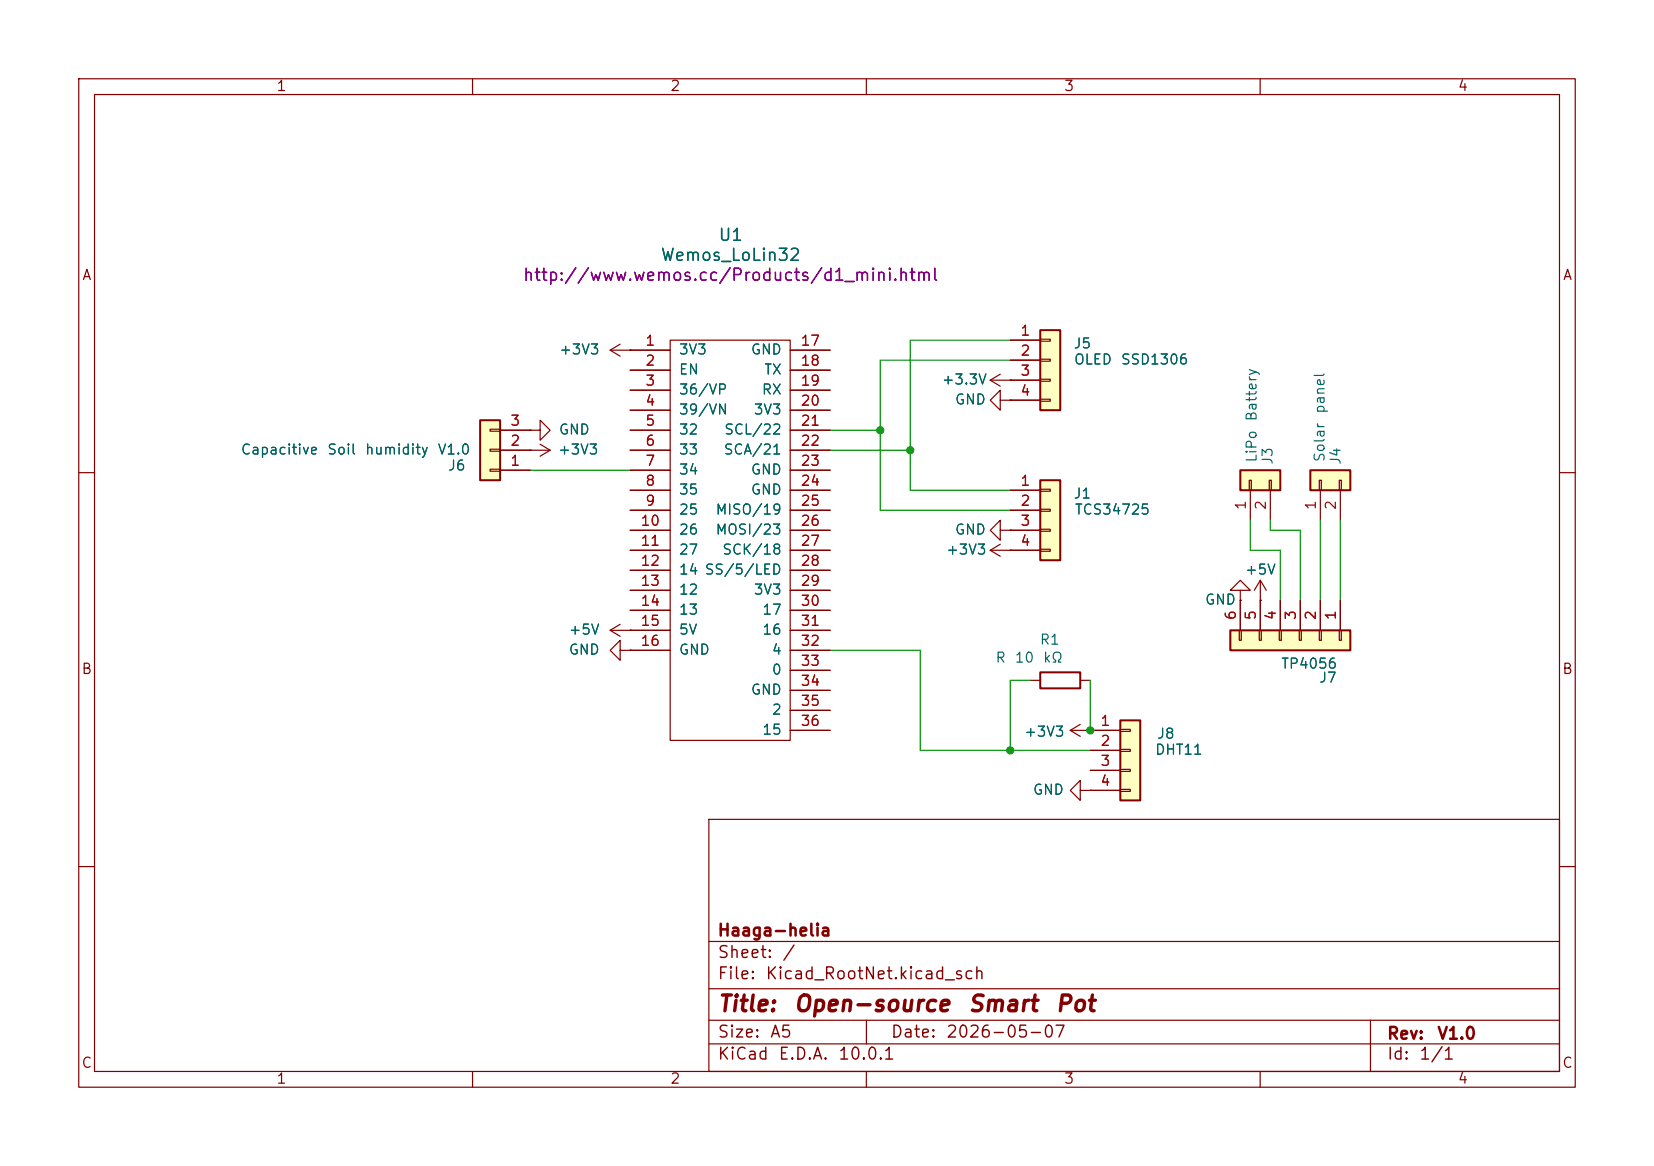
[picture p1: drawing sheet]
(kicad_sch
 (version 20260306)
 (generator "eeschema")
 (generator_version "10.0")
 (paper "A5")
 (title_block
  (title "Open-source Smart Pot")
  (date "2026-05-07")
  (rev "V1.0")
  (company "Haaga-helia"))
 (lib_symbols
  (symbol "Connector_Generic:Conn_01x02"
   (pin_names
    (offset 1.016) (hide yes)) (exclude_from_sim no) (in_bom yes) (on_board yes)
   (in_pos_files yes)
   (duplicate_pin_numbers_are_jumpers no)
   (property "Reference" "J" (at 0 2.54 0) (show_name no) (do_not_autoplace no) (effects (font (size 1.27 1.27))))
   (property "Value" "Conn_01x02" (at 0 -5.08 0) (show_name no) (do_not_autoplace no) (effects (font (size 1.27 1.27))))
   (property "Footprint" "" (at 0 0 0) (show_name no) (do_not_autoplace no) (hide yes) (effects (font (size 1.27 1.27))))
   (property "Datasheet" "" (at 0 0 0) (show_name no) (do_not_autoplace no) (hide yes) (effects (font (size 1.27 1.27))))
   (property "Description" "Generic connector, single row, 01x02, script generated (kicad-library-utils/schlib/autogen/connector/)" (at 0 0 0) (show_name no) (do_not_autoplace no) (hide yes) (effects (font (size 1.27 1.27))))
   (symbol "Conn_01x02_1_1"
    (rectangle (start -1.27 1.27) (end 1.27 -3.81) (stroke (width 0.254) (type default)) (fill (type background)))
    (rectangle (start -1.27 0.127) (end 0 -0.127) (stroke (width 0.1524) (type default)) (fill (type none)))
    (rectangle (start -1.27 -2.413) (end 0 -2.667) (stroke (width 0.1524) (type default)) (fill (type none)))
    (pin passive line (at -5.08 0 0) (length 3.81) (name "Pin_1" (effects (font (size 1.27 1.27)))) (number "1" (effects (font (size 1.27 1.27)))))
    (pin passive line (at -5.08 -2.54 0) (length 3.81) (name "Pin_2" (effects (font (size 1.27 1.27)))) (number "2" (effects (font (size 1.27 1.27))))))
   (embedded_fonts no))
  (symbol "Connector_Generic:Conn_01x03"
   (pin_names
    (offset 1.016) (hide yes)) (exclude_from_sim no) (in_bom yes) (on_board yes)
   (in_pos_files yes)
   (duplicate_pin_numbers_are_jumpers no)
   (property "Reference" "J" (at 0 5.08 0) (show_name no) (do_not_autoplace no) (effects (font (size 1.27 1.27))))
   (property "Value" "Conn_01x03" (at 0 -5.08 0) (show_name no) (do_not_autoplace no) (effects (font (size 1.27 1.27))))
   (property "Footprint" "" (at 0 0 0) (show_name no) (do_not_autoplace no) (hide yes) (effects (font (size 1.27 1.27))))
   (property "Datasheet" "" (at 0 0 0) (show_name no) (do_not_autoplace no) (hide yes) (effects (font (size 1.27 1.27))))
   (property "Description" "Generic connector, single row, 01x03, script generated (kicad-library-utils/schlib/autogen/connector/)" (at 0 0 0) (show_name no) (do_not_autoplace no) (hide yes) (effects (font (size 1.27 1.27))))
   (symbol "Conn_01x03_1_1"
    (rectangle (start -1.27 3.81) (end 1.27 -3.81) (stroke (width 0.254) (type default)) (fill (type background)))
    (rectangle (start -1.27 2.667) (end 0 2.413) (stroke (width 0.1524) (type default)) (fill (type none)))
    (rectangle (start -1.27 0.127) (end 0 -0.127) (stroke (width 0.1524) (type default)) (fill (type none)))
    (rectangle (start -1.27 -2.413) (end 0 -2.667) (stroke (width 0.1524) (type default)) (fill (type none)))
    (pin passive line (at -5.08 2.54 0) (length 3.81) (name "Pin_1" (effects (font (size 1.27 1.27)))) (number "1" (effects (font (size 1.27 1.27)))))
    (pin passive line (at -5.08 0 0) (length 3.81) (name "Pin_2" (effects (font (size 1.27 1.27)))) (number "2" (effects (font (size 1.27 1.27)))))
    (pin passive line (at -5.08 -2.54 0) (length 3.81) (name "Pin_3" (effects (font (size 1.27 1.27)))) (number "3" (effects (font (size 1.27 1.27))))))
   (embedded_fonts no))
  (symbol "Connector_Generic:Conn_01x04"
   (pin_names
    (offset 1.016) (hide yes)) (exclude_from_sim no) (in_bom yes) (on_board yes)
   (in_pos_files yes)
   (duplicate_pin_numbers_are_jumpers no)
   (property "Reference" "J" (at 0 5.08 0) (show_name no) (do_not_autoplace no) (effects (font (size 1.27 1.27))))
   (property "Value" "Conn_01x04" (at 0 -7.62 0) (show_name no) (do_not_autoplace no) (effects (font (size 1.27 1.27))))
   (property "Footprint" "" (at 0 0 0) (show_name no) (do_not_autoplace no) (hide yes) (effects (font (size 1.27 1.27))))
   (property "Datasheet" "" (at 0 0 0) (show_name no) (do_not_autoplace no) (hide yes) (effects (font (size 1.27 1.27))))
   (property "Description" "Generic connector, single row, 01x04, script generated (kicad-library-utils/schlib/autogen/connector/)" (at 0 0 0) (show_name no) (do_not_autoplace no) (hide yes) (effects (font (size 1.27 1.27))))
   (symbol "Conn_01x04_1_1"
    (rectangle (start -1.27 3.81) (end 1.27 -6.35) (stroke (width 0.254) (type default)) (fill (type background)))
    (rectangle (start -1.27 2.667) (end 0 2.413) (stroke (width 0.1524) (type default)) (fill (type none)))
    (rectangle (start -1.27 0.127) (end 0 -0.127) (stroke (width 0.1524) (type default)) (fill (type none)))
    (rectangle (start -1.27 -2.413) (end 0 -2.667) (stroke (width 0.1524) (type default)) (fill (type none)))
    (rectangle (start -1.27 -4.953) (end 0 -5.207) (stroke (width 0.1524) (type default)) (fill (type none)))
    (pin passive line (at -5.08 2.54 0) (length 3.81) (name "Pin_1" (effects (font (size 1.27 1.27)))) (number "1" (effects (font (size 1.27 1.27)))))
    (pin passive line (at -5.08 0 0) (length 3.81) (name "Pin_2" (effects (font (size 1.27 1.27)))) (number "2" (effects (font (size 1.27 1.27)))))
    (pin passive line (at -5.08 -2.54 0) (length 3.81) (name "Pin_3" (effects (font (size 1.27 1.27)))) (number "3" (effects (font (size 1.27 1.27)))))
    (pin passive line (at -5.08 -5.08 0) (length 3.81) (name "Pin_4" (effects (font (size 1.27 1.27)))) (number "4" (effects (font (size 1.27 1.27))))))
   (embedded_fonts no))
  (symbol "Connector_Generic:Conn_01x06"
   (pin_names
    (offset 1.016) (hide yes)) (exclude_from_sim no) (in_bom yes) (on_board yes)
   (in_pos_files yes)
   (duplicate_pin_numbers_are_jumpers no)
   (property "Reference" "J" (at 0 7.62 0) (show_name no) (do_not_autoplace no) (effects (font (size 1.27 1.27))))
   (property "Value" "Conn_01x06" (at 0 -10.16 0) (show_name no) (do_not_autoplace no) (effects (font (size 1.27 1.27))))
   (property "Footprint" "" (at 0 0 0) (show_name no) (do_not_autoplace no) (hide yes) (effects (font (size 1.27 1.27))))
   (property "Datasheet" "" (at 0 0 0) (show_name no) (do_not_autoplace no) (hide yes) (effects (font (size 1.27 1.27))))
   (property "Description" "Generic connector, single row, 01x06, script generated (kicad-library-utils/schlib/autogen/connector/)" (at 0 0 0) (show_name no) (do_not_autoplace no) (hide yes) (effects (font (size 1.27 1.27))))
   (symbol "Conn_01x06_1_1"
    (rectangle (start -1.27 6.35) (end 1.27 -8.89) (stroke (width 0.254) (type default)) (fill (type background)))
    (rectangle (start -1.27 5.207) (end 0 4.953) (stroke (width 0.1524) (type default)) (fill (type none)))
    (rectangle (start -1.27 2.667) (end 0 2.413) (stroke (width 0.1524) (type default)) (fill (type none)))
    (rectangle (start -1.27 0.127) (end 0 -0.127) (stroke (width 0.1524) (type default)) (fill (type none)))
    (rectangle (start -1.27 -2.413) (end 0 -2.667) (stroke (width 0.1524) (type default)) (fill (type none)))
    (rectangle (start -1.27 -4.953) (end 0 -5.207) (stroke (width 0.1524) (type default)) (fill (type none)))
    (rectangle (start -1.27 -7.493) (end 0 -7.747) (stroke (width 0.1524) (type default)) (fill (type none)))
    (pin passive line (at -5.08 5.08 0) (length 3.81) (name "Pin_1" (effects (font (size 1.27 1.27)))) (number "1" (effects (font (size 1.27 1.27)))))
    (pin passive line (at -5.08 2.54 0) (length 3.81) (name "Pin_2" (effects (font (size 1.27 1.27)))) (number "2" (effects (font (size 1.27 1.27)))))
    (pin passive line (at -5.08 0 0) (length 3.81) (name "Pin_3" (effects (font (size 1.27 1.27)))) (number "3" (effects (font (size 1.27 1.27)))))
    (pin passive line (at -5.08 -2.54 0) (length 3.81) (name "Pin_4" (effects (font (size 1.27 1.27)))) (number "4" (effects (font (size 1.27 1.27)))))
    (pin passive line (at -5.08 -5.08 0) (length 3.81) (name "Pin_5" (effects (font (size 1.27 1.27)))) (number "5" (effects (font (size 1.27 1.27)))))
    (pin passive line (at -5.08 -7.62 0) (length 3.81) (name "Pin_6" (effects (font (size 1.27 1.27)))) (number "6" (effects (font (size 1.27 1.27))))))
   (embedded_fonts no))
  (symbol "Device:R"
   (pin_numbers (hide yes))
   (pin_names
    (offset 0)) (exclude_from_sim no) (in_bom yes) (on_board yes)
   (in_pos_files yes)
   (duplicate_pin_numbers_are_jumpers no)
   (property "Reference" "R" (at 2.032 0 90) (show_name no) (do_not_autoplace no) (effects (font (size 1.27 1.27))))
   (property "Value" "R" (at 0 0 90) (show_name no) (do_not_autoplace no) (effects (font (size 1.27 1.27))))
   (property "Footprint" "" (at -1.778 0 90) (show_name no) (do_not_autoplace no) (hide yes) (effects (font (size 1.27 1.27))))
   (property "Datasheet" "" (at 0 0 0) (show_name no) (do_not_autoplace no) (hide yes) (effects (font (size 1.27 1.27))))
   (property "Description" "Resistor" (at 0 0 0) (show_name no) (do_not_autoplace no) (hide yes) (effects (font (size 1.27 1.27))))
   (symbol "R_0_1"
    (rectangle (start -1.016 -2.54) (end 1.016 2.54) (stroke (width 0.254) (type default)) (fill (type none))))
   (symbol "R_1_1"
    (pin passive line (at 0 3.81 270) (length 1.27) (name "" (effects (font (size 1.27 1.27)))) (number "1" (effects (font (size 1.27 1.27)))))
    (pin passive line (at 0 -3.81 90) (length 1.27) (name "" (effects (font (size 1.27 1.27)))) (number "2" (effects (font (size 1.27 1.27))))))
   (embedded_fonts no))
  (symbol "power:+3.3V"
   (power global)
   (pin_numbers (hide yes))
   (pin_names
    (offset 0) (hide yes)) (exclude_from_sim no) (in_bom yes) (on_board yes)
   (in_pos_files yes)
   (duplicate_pin_numbers_are_jumpers no)
   (property "Reference" "#PWR" (at 0 -3.81 0) (show_name no) (do_not_autoplace no) (hide yes) (effects (font (size 1.27 1.27))))
   (property "Value" "+3.3V" (at 0 3.556 0) (show_name no) (do_not_autoplace no) (effects (font (size 1.27 1.27))))
   (property "Footprint" "" (at 0 0 0) (show_name no) (do_not_autoplace no) (hide yes) (effects (font (size 1.27 1.27))))
   (property "Datasheet" "" (at 0 0 0) (show_name no) (do_not_autoplace no) (hide yes) (effects (font (size 1.27 1.27))))
   (property "Description" "Power symbol creates a global label with name \"+3.3V\"" (at 0 0 0) (show_name no) (do_not_autoplace no) (hide yes) (effects (font (size 1.27 1.27))))
   (symbol "+3.3V_0_1"
    (polyline (pts (xy -0.762 1.27) (xy 0 2.54)) (stroke (width 0) (type default)) (fill (type none)))
    (polyline (pts (xy 0 2.54) (xy 0.762 1.27)) (stroke (width 0) (type default)) (fill (type none)))
    (polyline (pts (xy 0 0) (xy 0 2.54)) (stroke (width 0) (type default)) (fill (type none))))
   (symbol "+3.3V_1_1"
    (pin power_in line (at 0 0 90) (length 0) (name "" (effects (font (size 1.27 1.27)))) (number "1" (effects (font (size 1.27 1.27))))))
   (embedded_fonts no))
  (symbol "power:+3V3"
   (power global)
   (pin_numbers (hide yes))
   (pin_names
    (offset 0) (hide yes)) (exclude_from_sim no) (in_bom yes) (on_board yes)
   (in_pos_files yes)
   (duplicate_pin_numbers_are_jumpers no)
   (property "Reference" "#PWR" (at 0 -3.81 0) (show_name no) (do_not_autoplace no) (hide yes) (effects (font (size 1.27 1.27))))
   (property "Value" "+3V3" (at 0 3.556 0) (show_name no) (do_not_autoplace no) (effects (font (size 1.27 1.27))))
   (property "Footprint" "" (at 0 0 0) (show_name no) (do_not_autoplace no) (hide yes) (effects (font (size 1.27 1.27))))
   (property "Datasheet" "" (at 0 0 0) (show_name no) (do_not_autoplace no) (hide yes) (effects (font (size 1.27 1.27))))
   (property "Description" "Power symbol creates a global label with name \"+3V3\"" (at 0 0 0) (show_name no) (do_not_autoplace no) (hide yes) (effects (font (size 1.27 1.27))))
   (symbol "+3V3_0_1"
    (polyline (pts (xy -0.762 1.27) (xy 0 2.54)) (stroke (width 0) (type default)) (fill (type none)))
    (polyline (pts (xy 0 2.54) (xy 0.762 1.27)) (stroke (width 0) (type default)) (fill (type none)))
    (polyline (pts (xy 0 0) (xy 0 2.54)) (stroke (width 0) (type default)) (fill (type none))))
   (symbol "+3V3_1_1"
    (pin power_in line (at 0 0 90) (length 0) (name "" (effects (font (size 1.27 1.27)))) (number "1" (effects (font (size 1.27 1.27))))))
   (embedded_fonts no))
  (symbol "power:+5V"
   (power global)
   (pin_numbers (hide yes))
   (pin_names
    (offset 0) (hide yes)) (exclude_from_sim no) (in_bom yes) (on_board yes)
   (in_pos_files yes)
   (duplicate_pin_numbers_are_jumpers no)
   (property "Reference" "#PWR" (at 0 -3.81 0) (show_name no) (do_not_autoplace no) (hide yes) (effects (font (size 1.27 1.27))))
   (property "Value" "+5V" (at 0 3.556 0) (show_name no) (do_not_autoplace no) (effects (font (size 1.27 1.27))))
   (property "Footprint" "" (at 0 0 0) (show_name no) (do_not_autoplace no) (hide yes) (effects (font (size 1.27 1.27))))
   (property "Datasheet" "" (at 0 0 0) (show_name no) (do_not_autoplace no) (hide yes) (effects (font (size 1.27 1.27))))
   (property "Description" "Power symbol creates a global label with name \"+5V\"" (at 0 0 0) (show_name no) (do_not_autoplace no) (hide yes) (effects (font (size 1.27 1.27))))
   (symbol "+5V_0_1"
    (polyline (pts (xy -0.762 1.27) (xy 0 2.54)) (stroke (width 0) (type default)) (fill (type none)))
    (polyline (pts (xy 0 2.54) (xy 0.762 1.27)) (stroke (width 0) (type default)) (fill (type none)))
    (polyline (pts (xy 0 0) (xy 0 2.54)) (stroke (width 0) (type default)) (fill (type none))))
   (symbol "+5V_1_1"
    (pin power_in line (at 0 0 90) (length 0) (name "" (effects (font (size 1.27 1.27)))) (number "1" (effects (font (size 1.27 1.27))))))
   (embedded_fonts no))
  (symbol "power:GND"
   (power global)
   (pin_numbers (hide yes))
   (pin_names
    (offset 0) (hide yes)) (exclude_from_sim no) (in_bom yes) (on_board yes)
   (in_pos_files yes)
   (duplicate_pin_numbers_are_jumpers no)
   (property "Reference" "#PWR" (at 0 -6.35 0) (show_name no) (do_not_autoplace no) (hide yes) (effects (font (size 1.27 1.27))))
   (property "Value" "GND" (at 0 -3.81 0) (show_name no) (do_not_autoplace no) (effects (font (size 1.27 1.27))))
   (property "Footprint" "" (at 0 0 0) (show_name no) (do_not_autoplace no) (hide yes) (effects (font (size 1.27 1.27))))
   (property "Datasheet" "" (at 0 0 0) (show_name no) (do_not_autoplace no) (hide yes) (effects (font (size 1.27 1.27))))
   (property "Description" "Power symbol creates a global label with name \"GND\" , ground" (at 0 0 0) (show_name no) (do_not_autoplace no) (hide yes) (effects (font (size 1.27 1.27))))
   (symbol "GND_0_1"
    (polyline (pts (xy 0 0) (xy 0 -1.27) (xy 1.27 -1.27) (xy 0 -2.54) (xy -1.27 -1.27) (xy 0 -1.27)) (stroke (width 0) (type default)) (fill (type none))))
   (symbol "GND_1_1"
    (pin power_in line (at 0 0 270) (length 0) (name "" (effects (font (size 1.27 1.27)))) (number "1" (effects (font (size 1.27 1.27))))))
   (embedded_fonts no))
  (symbol "wemos:Wemos_LoLin32"
   (pin_names
    (offset 1.016)) (exclude_from_sim no) (in_bom yes) (on_board yes)
   (in_pos_files yes)
   (duplicate_pin_numbers_are_jumpers no)
   (property "Reference" "U" (at 0 26.67 0) (show_name no) (do_not_autoplace no) (effects (font (size 1.524 1.524))))
   (property "Value" "Wemos_LoLin32" (at 0 -27.94 0) (show_name no) (do_not_autoplace no) (effects (font (size 1.524 1.524))))
   (property "Footprint" "" (at 13.97 -11.43 0) (show_name no) (do_not_autoplace no) (effects (font (size 1.524 1.524))))
   (property "Datasheet" "http://www.wemos.cc/Products/d1_mini.html" (at 13.97 -11.43 0) (show_name no) (do_not_autoplace no) (effects (font (size 1.524 1.524))))
   (property "Description" "WeMos D1 mini" (at 0 0 0) (show_name no) (do_not_autoplace no) (hide yes) (effects (font (size 1.27 1.27))))
   (symbol "Wemos_LoLin32_0_1"
    (rectangle (start -7.62 25.4) (end 7.62 -25.4) (stroke (width 0) (type solid)) (fill (type none))))
   (symbol "Wemos_LoLin32_1_1"
    (pin power_out line (at -12.7 24.13 0) (length 5.08) (name "3V3" (effects (font (size 1.27 1.27)))) (number "1" (effects (font (size 1.27 1.27)))))
    (pin bidirectional line (at -12.7 21.59 0) (length 5.08) (name "EN" (effects (font (size 1.27 1.27)))) (number "2" (effects (font (size 1.27 1.27)))))
    (pin bidirectional line (at -12.7 19.05 0) (length 5.08) (name "36/VP" (effects (font (size 1.27 1.27)))) (number "3" (effects (font (size 1.27 1.27)))))
    (pin bidirectional line (at -12.7 16.51 0) (length 5.08) (name "39/VN" (effects (font (size 1.27 1.27)))) (number "4" (effects (font (size 1.27 1.27)))))
    (pin bidirectional line (at -12.7 13.97 0) (length 5.08) (name "32" (effects (font (size 1.27 1.27)))) (number "5" (effects (font (size 1.27 1.27)))))
    (pin bidirectional line (at -12.7 11.43 0) (length 5.08) (name "33" (effects (font (size 1.27 1.27)))) (number "6" (effects (font (size 1.27 1.27)))))
    (pin bidirectional line (at -12.7 8.89 0) (length 5.08) (name "34" (effects (font (size 1.27 1.27)))) (number "7" (effects (font (size 1.27 1.27)))))
    (pin bidirectional line (at -12.7 6.35 0) (length 5.08) (name "35" (effects (font (size 1.27 1.27)))) (number "8" (effects (font (size 1.27 1.27)))))
    (pin bidirectional line (at -12.7 3.81 0) (length 5.08) (name "25" (effects (font (size 1.27 1.27)))) (number "9" (effects (font (size 1.27 1.27)))))
    (pin bidirectional line (at -12.7 1.27 0) (length 5.08) (name "26" (effects (font (size 1.27 1.27)))) (number "10" (effects (font (size 1.27 1.27)))))
    (pin bidirectional line (at -12.7 -1.27 0) (length 5.08) (name "27" (effects (font (size 1.27 1.27)))) (number "11" (effects (font (size 1.27 1.27)))))
    (pin bidirectional line (at -12.7 -3.81 0) (length 5.08) (name "14" (effects (font (size 1.27 1.27)))) (number "12" (effects (font (size 1.27 1.27)))))
    (pin bidirectional line (at -12.7 -6.35 0) (length 5.08) (name "12" (effects (font (size 1.27 1.27)))) (number "13" (effects (font (size 1.27 1.27)))))
    (pin bidirectional line (at -12.7 -8.89 0) (length 5.08) (name "13" (effects (font (size 1.27 1.27)))) (number "14" (effects (font (size 1.27 1.27)))))
    (pin power_in line (at -12.7 -11.43 0) (length 5.08) (name "5V" (effects (font (size 1.27 1.27)))) (number "15" (effects (font (size 1.27 1.27)))))
    (pin power_in line (at -12.7 -13.97 0) (length 5.08) (name "GND" (effects (font (size 1.27 1.27)))) (number "16" (effects (font (size 1.27 1.27)))))
    (pin power_in line (at 12.7 24.13 180) (length 5.08) (name "GND" (effects (font (size 1.27 1.27)))) (number "17" (effects (font (size 1.27 1.27)))))
    (pin output line (at 12.7 21.59 180) (length 5.08) (name "TX" (effects (font (size 1.27 1.27)))) (number "18" (effects (font (size 1.27 1.27)))))
    (pin input line (at 12.7 19.05 180) (length 5.08) (name "RX" (effects (font (size 1.27 1.27)))) (number "19" (effects (font (size 1.27 1.27)))))
    (pin power_out line (at 12.7 16.51 180) (length 5.08) (name "3V3" (effects (font (size 1.27 1.27)))) (number "20" (effects (font (size 1.27 1.27)))))
    (pin bidirectional line (at 12.7 13.97 180) (length 5.08) (name "SCL/22" (effects (font (size 1.27 1.27)))) (number "21" (effects (font (size 1.27 1.27)))))
    (pin bidirectional line (at 12.7 11.43 180) (length 5.08) (name "SCA/21" (effects (font (size 1.27 1.27)))) (number "22" (effects (font (size 1.27 1.27)))))
    (pin power_in line (at 12.7 8.89 180) (length 5.08) (name "GND" (effects (font (size 1.27 1.27)))) (number "23" (effects (font (size 1.27 1.27)))))
    (pin power_in line (at 12.7 6.35 180) (length 5.08) (name "GND" (effects (font (size 1.27 1.27)))) (number "24" (effects (font (size 1.27 1.27)))))
    (pin bidirectional line (at 12.7 3.81 180) (length 5.08) (name "MISO/19" (effects (font (size 1.27 1.27)))) (number "25" (effects (font (size 1.27 1.27)))))
    (pin bidirectional line (at 12.7 1.27 180) (length 5.08) (name "MOSI/23" (effects (font (size 1.27 1.27)))) (number "26" (effects (font (size 1.27 1.27)))))
    (pin bidirectional line (at 12.7 -1.27 180) (length 5.08) (name "SCK/18" (effects (font (size 1.27 1.27)))) (number "27" (effects (font (size 1.27 1.27)))))
    (pin bidirectional line (at 12.7 -3.81 180) (length 5.08) (name "SS/5/LED" (effects (font (size 1.27 1.27)))) (number "28" (effects (font (size 1.27 1.27)))))
    (pin power_out line (at 12.7 -6.35 180) (length 5.08) (name "3V3" (effects (font (size 1.27 1.27)))) (number "29" (effects (font (size 1.27 1.27)))))
    (pin bidirectional line (at 12.7 -8.89 180) (length 5.08) (name "17" (effects (font (size 1.27 1.27)))) (number "30" (effects (font (size 1.27 1.27)))))
    (pin bidirectional line (at 12.7 -11.43 180) (length 5.08) (name "16" (effects (font (size 1.27 1.27)))) (number "31" (effects (font (size 1.27 1.27)))))
    (pin bidirectional line (at 12.7 -13.97 180) (length 5.08) (name "4" (effects (font (size 1.27 1.27)))) (number "32" (effects (font (size 1.27 1.27)))))
    (pin bidirectional line (at 12.7 -16.51 180) (length 5.08) (name "0" (effects (font (size 1.27 1.27)))) (number "33" (effects (font (size 1.27 1.27)))))
    (pin power_in line (at 12.7 -19.05 180) (length 5.08) (name "GND" (effects (font (size 1.27 1.27)))) (number "34" (effects (font (size 1.27 1.27)))))
    (pin bidirectional line (at 12.7 -21.59 180) (length 5.08) (name "2" (effects (font (size 1.27 1.27)))) (number "35" (effects (font (size 1.27 1.27)))))
    (pin bidirectional line (at 12.7 -24.13 180) (length 5.08) (name "15" (effects (font (size 1.27 1.27)))) (number "36" (effects (font (size 1.27 1.27))))))
   (embedded_fonts no)))
 (junction
  (at 128.27 95.25)
  (diameter 0)
  (color 0 0 0 0))
 (junction
  (at 111.76 54.61)
  (diameter 0)
  (color 0 0 0 0))
 (junction
  (at 115.57 57.15)
  (diameter 0)
  (color 0 0 0 0))
 (junction
  (at 138.43 92.71)
  (diameter 0)
  (color 0 0 0 0))
 (wire
  (pts (xy 111.76 64.77) (xy 111.76 54.61))
  (stroke (width 0) (type default)))
 (wire
  (pts (xy 161.29 66.04) (xy 161.29 67.31))
  (stroke (width 0) (type default)))
 (wire
  (pts (xy 167.64 66.04) (xy 167.64 76.2))
  (stroke (width 0) (type default)))
 (wire
  (pts (xy 115.57 43.18) (xy 115.57 57.15))
  (stroke (width 0) (type default)))
 (wire
  (pts (xy 116.84 95.25) (xy 116.84 82.55))
  (stroke (width 0) (type default)))
 (wire
  (pts (xy 128.27 95.25) (xy 116.84 95.25))
  (stroke (width 0) (type default)))
 (wire
  (pts (xy 128.27 95.25) (xy 138.43 95.25))
  (stroke (width 0) (type default)))
 (wire
  (pts (xy 128.27 43.18) (xy 115.57 43.18))
  (stroke (width 0) (type default)))
 (wire
  (pts (xy 162.56 69.85) (xy 162.56 76.2))
  (stroke (width 0) (type default)))
 (wire
  (pts (xy 111.76 45.72) (xy 111.76 54.61))
  (stroke (width 0) (type default)))
 (wire
  (pts (xy 158.75 66.04) (xy 158.75 69.85))
  (stroke (width 0) (type default)))
 (wire
  (pts (xy 111.76 54.61) (xy 105.41 54.61))
  (stroke (width 0) (type default)))
 (wire
  (pts (xy 115.57 62.23) (xy 115.57 57.15))
  (stroke (width 0) (type default)))
 (wire
  (pts (xy 165.1 67.31) (xy 165.1 76.2))
  (stroke (width 0) (type default)))
 (wire
  (pts (xy 158.75 69.85) (xy 162.56 69.85))
  (stroke (width 0) (type default)))
 (wire
  (pts (xy 128.27 64.77) (xy 111.76 64.77))
  (stroke (width 0) (type default)))
 (wire
  (pts (xy 161.29 67.31) (xy 165.1 67.31))
  (stroke (width 0) (type default)))
 (wire
  (pts (xy 128.27 86.36) (xy 130.81 86.36))
  (stroke (width 0) (type default)))
 (wire
  (pts (xy 128.27 86.36) (xy 128.27 95.25))
  (stroke (width 0) (type default)))
 (wire
  (pts (xy 67.31 59.69) (xy 80.01 59.69))
  (stroke (width 0) (type default)))
 (wire
  (pts (xy 170.18 66.04) (xy 170.18 76.2))
  (stroke (width 0) (type default)))
 (wire
  (pts (xy 128.27 62.23) (xy 115.57 62.23))
  (stroke (width 0) (type default)))
 (wire
  (pts (xy 115.57 57.15) (xy 105.41 57.15))
  (stroke (width 0) (type default)))
 (wire
  (pts (xy 138.43 86.36) (xy 138.43 92.71))
  (stroke (width 0) (type default)))
 (wire
  (pts (xy 128.27 45.72) (xy 111.76 45.72))
  (stroke (width 0) (type default)))
 (wire
  (pts (xy 116.84 82.55) (xy 105.41 82.55))
  (stroke (width 0) (type default)))
 (symbol
  (lib_id "power:+3V3")
  (at 138.43 92.71 90)
  (unit 1)
  (body_style 1)
  (exclude_from_sim no)
  (in_bom yes)
  (on_board yes)
  (in_pos_files yes)
  (dnp no)
  (property "Reference" "#PWR05" (at 142.24 92.71 0) (hide yes) (show_name no) (do_not_autoplace no) (effects (font (size 1.27 1.27))))
  (property "Value" "+3V3" (at 132.588 92.964 90) (show_name no) (do_not_autoplace no) (effects (font (size 1.27 1.27))))
  (property "Footprint" "" (at 138.43 92.71 0) (hide yes) (show_name no) (do_not_autoplace no) (effects (font (size 1.27 1.27))))
  (property "Datasheet" "" (at 138.43 92.71 0) (hide yes) (show_name no) (do_not_autoplace no) (effects (font (size 1.27 1.27))))
  (property "Description" "Power symbol creates a global label with name \"+3V3\"" (at 138.43 92.71 0) (hide yes) (show_name no) (do_not_autoplace no) (effects (font (size 1.27 1.27))))
  (pin "1"))
 (symbol
  (lib_id "power:+3.3V")
  (at 128.27 48.26 90)
  (unit 1)
  (body_style 1)
  (exclude_from_sim no)
  (in_bom yes)
  (on_board yes)
  (in_pos_files yes)
  (dnp no)
  (property "Reference" "#PWR02" (at 132.08 48.26 0) (hide yes) (show_name no) (do_not_autoplace no) (effects (font (size 1.27 1.27))))
  (property "Value" "+3.3V" (at 122.428 48.26 90) (show_name no) (do_not_autoplace no) (effects (font (size 1.27 1.27))))
  (property "Footprint" "" (at 128.27 48.26 0) (hide yes) (show_name no) (do_not_autoplace no) (effects (font (size 1.27 1.27))))
  (property "Datasheet" "" (at 128.27 48.26 0) (hide yes) (show_name no) (do_not_autoplace no) (effects (font (size 1.27 1.27))))
  (property "Description" "Power symbol creates a global label with name \"+3.3V\"" (at 128.27 48.26 0) (hide yes) (show_name no) (do_not_autoplace no) (effects (font (size 1.27 1.27))))
  (pin "1"))
 (symbol
  (lib_id "power:GND")
  (at 138.43 100.33 270)
  (unit 1)
  (body_style 1)
  (exclude_from_sim no)
  (in_bom yes)
  (on_board yes)
  (in_pos_files yes)
  (dnp no)
  (property "Reference" "#PWR010" (at 132.08 100.33 0) (hide yes) (show_name no) (do_not_autoplace no) (effects (font (size 1.27 1.27))))
  (property "Value" "GND" (at 133.096 100.33 90) (show_name no) (do_not_autoplace no) (effects (font (size 1.27 1.27))))
  (property "Footprint" "" (at 138.43 100.33 0) (hide yes) (show_name no) (do_not_autoplace no) (effects (font (size 1.27 1.27))))
  (property "Datasheet" "" (at 138.43 100.33 0) (hide yes) (show_name no) (do_not_autoplace no) (effects (font (size 1.27 1.27))))
  (property "Description" "Power symbol creates a global label with name \"GND\" , ground" (at 138.43 100.33 0) (hide yes) (show_name no) (do_not_autoplace no) (effects (font (size 1.27 1.27))))
  (pin "1"))
 (symbol
  (lib_id "power:+5V")
  (at 160.02 76.2 0)
  (unit 1)
  (body_style 1)
  (exclude_from_sim no)
  (in_bom yes)
  (on_board yes)
  (in_pos_files yes)
  (dnp no)
  (property "Reference" "#PWR08" (at 160.02 80.01 0) (hide yes) (show_name no) (do_not_autoplace no) (effects (font (size 1.27 1.27))))
  (property "Value" "+5V" (at 160.02 72.39 0) (show_name no) (do_not_autoplace no) (effects (font (size 1.27 1.27))))
  (property "Footprint" "" (at 160.02 76.2 0) (hide yes) (show_name no) (do_not_autoplace no) (effects (font (size 1.27 1.27))))
  (property "Datasheet" "" (at 160.02 76.2 0) (hide yes) (show_name no) (do_not_autoplace no) (effects (font (size 1.27 1.27))))
  (property "Description" "Power symbol creates a global label with name \"+5V\"" (at 160.02 76.2 0) (hide yes) (show_name no) (do_not_autoplace no) (effects (font (size 1.27 1.27))))
  (pin "1"))
 (symbol
  (lib_id "Connector_Generic:Conn_01x04")
  (at 133.35 45.72 0)
  (unit 1)
  (body_style 1)
  (exclude_from_sim no)
  (in_bom yes)
  (on_board yes)
  (in_pos_files yes)
  (dnp no)
  (property "Reference" "J5" (at 137.414 43.688 0) (show_name no) (do_not_autoplace no) (effects (font (size 1.27 1.27))))
  (property "Value" "OLED SSD1306" (at 143.51 45.72 0) (show_name no) (do_not_autoplace no) (effects (font (size 1.27 1.27))))
  (property "Footprint" "" (at 133.35 45.72 0) (hide yes) (show_name no) (do_not_autoplace no) (effects (font (size 1.27 1.27))))
  (property "Datasheet" "" (at 133.35 45.72 0) (hide yes) (show_name no) (do_not_autoplace no) (effects (font (size 1.27 1.27))))
  (property "Description" "Generic connector, single row, 01x04, script generated (kicad-library-utils/schlib/autogen/connector/)" (at 133.35 45.72 0) (hide yes) (show_name no) (do_not_autoplace no) (effects (font (size 1.27 1.27))))
  (pin "4")
  (pin "1")
  (pin "2")
  (pin "3"))
 (symbol
  (lib_id "Connector_Generic:Conn_01x04")
  (at 133.35 64.77 0)
  (unit 1)
  (body_style 1)
  (exclude_from_sim no)
  (in_bom yes)
  (on_board yes)
  (in_pos_files yes)
  (dnp no)
  (property "Reference" "J1" (at 137.414 62.738 0) (show_name no) (do_not_autoplace no) (effects (font (size 1.27 1.27))))
  (property "Value" "TCS34725" (at 141.224 64.77 0) (show_name no) (do_not_autoplace no) (effects (font (size 1.27 1.27))))
  (property "Footprint" "" (at 133.35 64.77 0) (hide yes) (show_name no) (do_not_autoplace no) (effects (font (size 1.27 1.27))))
  (property "Datasheet" "" (at 133.35 64.77 0) (hide yes) (show_name no) (do_not_autoplace no) (effects (font (size 1.27 1.27))))
  (property "Description" "Generic connector, single row, 01x04, script generated (kicad-library-utils/schlib/autogen/connector/)" (at 133.35 64.77 0) (hide yes) (show_name no) (do_not_autoplace no) (effects (font (size 1.27 1.27))))
  (pin "1")
  (pin "2")
  (pin "3")
  (pin "4"))
 (symbol
  (lib_id "power:+5V")
  (at 80.01 80.01 90)
  (unit 1)
  (body_style 1)
  (exclude_from_sim no)
  (in_bom yes)
  (on_board yes)
  (in_pos_files yes)
  (dnp no)
  (fields_autoplaced yes)
  (property "Reference" "#PWR015" (at 83.82 80.01 0) (hide yes) (show_name no) (do_not_autoplace no) (effects (font (size 1.27 1.27))))
  (property "Value" "+5V" (at 76.2 80.0099 90) (show_name no) (do_not_autoplace no) (effects (font (size 1.27 1.27)) (justify left)))
  (property "Footprint" "" (at 80.01 80.01 0) (hide yes) (show_name no) (do_not_autoplace no) (effects (font (size 1.27 1.27))))
  (property "Datasheet" "" (at 80.01 80.01 0) (hide yes) (show_name no) (do_not_autoplace no) (effects (font (size 1.27 1.27))))
  (property "Description" "Power symbol creates a global label with name \"+5V\"" (at 80.01 80.01 0) (hide yes) (show_name no) (do_not_autoplace no) (effects (font (size 1.27 1.27))))
  (pin "1"))
 (symbol
  (lib_id "power:+3V3")
  (at 128.27 69.85 90)
  (unit 1)
  (body_style 1)
  (exclude_from_sim no)
  (in_bom yes)
  (on_board yes)
  (in_pos_files yes)
  (dnp no)
  (property "Reference" "#PWR01" (at 132.08 69.85 0) (hide yes) (show_name no) (do_not_autoplace no) (effects (font (size 1.27 1.27))))
  (property "Value" "+3V3" (at 122.682 69.85 90) (show_name no) (do_not_autoplace no) (effects (font (size 1.27 1.27))))
  (property "Footprint" "" (at 128.27 69.85 0) (hide yes) (show_name no) (do_not_autoplace no) (effects (font (size 1.27 1.27))))
  (property "Datasheet" "" (at 128.27 69.85 0) (hide yes) (show_name no) (do_not_autoplace no) (effects (font (size 1.27 1.27))))
  (property "Description" "Power symbol creates a global label with name \"+3V3\"" (at 128.27 69.85 0) (hide yes) (show_name no) (do_not_autoplace no) (effects (font (size 1.27 1.27))))
  (pin "1"))
 (symbol
  (lib_id "power:+3V3")
  (at 80.01 44.45 90)
  (unit 1)
  (body_style 1)
  (exclude_from_sim no)
  (in_bom yes)
  (on_board yes)
  (in_pos_files yes)
  (dnp no)
  (fields_autoplaced yes)
  (property "Reference" "#PWR016" (at 83.82 44.45 0) (hide yes) (show_name no) (do_not_autoplace no) (effects (font (size 1.27 1.27))))
  (property "Value" "+3V3" (at 76.2 44.4499 90) (show_name no) (do_not_autoplace no) (effects (font (size 1.27 1.27)) (justify left)))
  (property "Footprint" "" (at 80.01 44.45 0) (hide yes) (show_name no) (do_not_autoplace no) (effects (font (size 1.27 1.27))))
  (property "Datasheet" "" (at 80.01 44.45 0) (hide yes) (show_name no) (do_not_autoplace no) (effects (font (size 1.27 1.27))))
  (property "Description" "Power symbol creates a global label with name \"+3V3\"" (at 80.01 44.45 0) (hide yes) (show_name no) (do_not_autoplace no) (effects (font (size 1.27 1.27))))
  (pin "1"))
 (symbol
  (lib_id "Connector_Generic:Conn_01x02")
  (at 158.75 60.96 90)
  (unit 1)
  (body_style 1)
  (exclude_from_sim no)
  (in_bom yes)
  (on_board yes)
  (in_pos_files yes)
  (dnp no)
  (property "Reference" "J3" (at 161.036 57.912 0) (show_name no) (do_not_autoplace no) (effects (font (size 1.27 1.27))))
  (property "Value" "LiPo Battery" (at 159.004 52.832 0) (show_name no) (do_not_autoplace no) (effects (font (size 1.27 1.27))))
  (property "Footprint" "" (at 158.75 60.96 0) (hide yes) (show_name no) (do_not_autoplace no) (effects (font (size 1.27 1.27))))
  (property "Datasheet" "" (at 158.75 60.96 0) (hide yes) (show_name no) (do_not_autoplace no) (effects (font (size 1.27 1.27))))
  (property "Description" "Generic connector, single row, 01x02, script generated (kicad-library-utils/schlib/autogen/connector/)" (at 158.75 60.96 0) (hide yes) (show_name no) (do_not_autoplace no) (effects (font (size 1.27 1.27))))
  (pin "1")
  (pin "2"))
 (symbol
  (lib_id "power:GND")
  (at 67.31 54.61 90)
  (unit 1)
  (body_style 1)
  (exclude_from_sim no)
  (in_bom yes)
  (on_board yes)
  (in_pos_files yes)
  (dnp no)
  (property "Reference" "#PWR03" (at 73.66 54.61 0) (hide yes) (show_name no) (do_not_autoplace no) (effects (font (size 1.27 1.27))))
  (property "Value" "GND" (at 72.898 54.61 90) (show_name no) (do_not_autoplace no) (effects (font (size 1.27 1.27))))
  (property "Footprint" "" (at 67.31 54.61 0) (hide yes) (show_name no) (do_not_autoplace no) (effects (font (size 1.27 1.27))))
  (property "Datasheet" "" (at 67.31 54.61 0) (hide yes) (show_name no) (do_not_autoplace no) (effects (font (size 1.27 1.27))))
  (property "Description" "Power symbol creates a global label with name \"GND\" , ground" (at 67.31 54.61 0) (hide yes) (show_name no) (do_not_autoplace no) (effects (font (size 1.27 1.27))))
  (pin "1"))
 (symbol
  (lib_id "Connector_Generic:Conn_01x02")
  (at 167.64 60.96 90)
  (unit 1)
  (body_style 1)
  (exclude_from_sim no)
  (in_bom yes)
  (on_board yes)
  (in_pos_files yes)
  (dnp no)
  (property "Reference" "J4" (at 169.672 57.912 0) (show_name no) (do_not_autoplace no) (effects (font (size 1.27 1.27))))
  (property "Value" "Solar panel" (at 167.64 53.086 0) (show_name no) (do_not_autoplace no) (effects (font (size 1.27 1.27))))
  (property "Footprint" "" (at 167.64 60.96 0) (hide yes) (show_name no) (do_not_autoplace no) (effects (font (size 1.27 1.27))))
  (property "Datasheet" "" (at 167.64 60.96 0) (hide yes) (show_name no) (do_not_autoplace no) (effects (font (size 1.27 1.27))))
  (property "Description" "Generic connector, single row, 01x02, script generated (kicad-library-utils/schlib/autogen/connector/)" (at 167.64 60.96 0) (hide yes) (show_name no) (do_not_autoplace no) (effects (font (size 1.27 1.27))))
  (pin "1")
  (pin "2"))
 (symbol
  (lib_id "power:GND")
  (at 157.48 76.2 180)
  (unit 1)
  (body_style 1)
  (exclude_from_sim no)
  (in_bom yes)
  (on_board yes)
  (in_pos_files yes)
  (dnp no)
  (property "Reference" "#PWR014" (at 157.48 69.85 0) (hide yes) (show_name no) (do_not_autoplace no) (effects (font (size 1.27 1.27))))
  (property "Value" "GND" (at 154.94 76.2 0) (show_name no) (do_not_autoplace no) (effects (font (size 1.27 1.27))))
  (property "Footprint" "" (at 157.48 76.2 0) (hide yes) (show_name no) (do_not_autoplace no) (effects (font (size 1.27 1.27))))
  (property "Datasheet" "" (at 157.48 76.2 0) (hide yes) (show_name no) (do_not_autoplace no) (effects (font (size 1.27 1.27))))
  (property "Description" "Power symbol creates a global label with name \"GND\" , ground" (at 157.48 76.2 0) (hide yes) (show_name no) (do_not_autoplace no) (effects (font (size 1.27 1.27))))
  (pin "1"))
 (symbol
  (lib_id "Device:R")
  (at 134.62 86.36 90)
  (unit 1)
  (body_style 1)
  (exclude_from_sim no)
  (in_bom yes)
  (on_board yes)
  (in_pos_files yes)
  (dnp no)
  (property "Reference" "R1" (at 134.62 81.28 90) (show_name no) (do_not_autoplace no) (effects (font (size 1.27 1.27)) (justify left)))
  (property "Value" "R 10 kΩ" (at 134.62 83.566 90) (show_name no) (do_not_autoplace no) (effects (font (size 1.27 1.27)) (justify left)))
  (property "Footprint" "" (at 134.62 88.138 90) (hide yes) (show_name no) (do_not_autoplace no) (effects (font (size 1.27 1.27))))
  (property "Datasheet" "" (at 134.62 86.36 0) (hide yes) (show_name no) (do_not_autoplace no) (effects (font (size 1.27 1.27))))
  (property "Description" "Resistor" (at 134.62 86.36 0) (hide yes) (show_name no) (do_not_autoplace no) (effects (font (size 1.27 1.27))))
  (pin "2")
  (pin "1"))
 (symbol
  (lib_id "wemos:Wemos_LoLin32")
  (at 92.71 68.58 0)
  (unit 1)
  (body_style 1)
  (exclude_from_sim no)
  (in_bom yes)
  (on_board yes)
  (in_pos_files yes)
  (dnp no)
  (property "Reference" "U1" (at 92.71 29.972 0) (show_name no) (do_not_autoplace no) (effects (font (size 1.524 1.524))))
  (property "Value" "Wemos_LoLin32" (at 92.71 32.512 0) (show_name no) (do_not_autoplace no) (effects (font (size 1.524 1.524))))
  (property "Footprint" "" (at 106.68 80.01 0) (show_name no) (do_not_autoplace no) (effects (font (size 1.524 1.524))))
  (property "Datasheet" "http://www.wemos.cc/Products/d1_mini.html" (at 92.71 35.052 0) (show_name no) (do_not_autoplace no) (effects (font (size 1.524 1.524))))
  (property "Description" "WeMos D1 mini" (at 92.71 68.58 0) (hide yes) (show_name no) (do_not_autoplace no) (effects (font (size 1.27 1.27))))
  (pin "15")
  (pin "2")
  (pin "4")
  (pin "19")
  (pin "14")
  (pin "11")
  (pin "1")
  (pin "25")
  (pin "32")
  (pin "3")
  (pin "29")
  (pin "16")
  (pin "21")
  (pin "30")
  (pin "26")
  (pin "18")
  (pin "6")
  (pin "10")
  (pin "12")
  (pin "7")
  (pin "13")
  (pin "5")
  (pin "8")
  (pin "9")
  (pin "17")
  (pin "20")
  (pin "23")
  (pin "28")
  (pin "22")
  (pin "31")
  (pin "24")
  (pin "27")
  (pin "33")
  (pin "34")
  (pin "35")
  (pin "36"))
 (symbol
  (lib_id "power:GND")
  (at 128.27 67.31 270)
  (unit 1)
  (body_style 1)
  (exclude_from_sim no)
  (in_bom yes)
  (on_board yes)
  (in_pos_files yes)
  (dnp no)
  (property "Reference" "#PWR013" (at 121.92 67.31 0) (hide yes) (show_name no) (do_not_autoplace no) (effects (font (size 1.27 1.27))))
  (property "Value" "GND" (at 123.19 67.31 90) (show_name no) (do_not_autoplace no) (effects (font (size 1.27 1.27))))
  (property "Footprint" "" (at 128.27 67.31 0) (hide yes) (show_name no) (do_not_autoplace no) (effects (font (size 1.27 1.27))))
  (property "Datasheet" "" (at 128.27 67.31 0) (hide yes) (show_name no) (do_not_autoplace no) (effects (font (size 1.27 1.27))))
  (property "Description" "Power symbol creates a global label with name \"GND\" , ground" (at 128.27 67.31 0) (hide yes) (show_name no) (do_not_autoplace no) (effects (font (size 1.27 1.27))))
  (pin "1"))
 (symbol
  (lib_id "power:+3V3")
  (at 67.31 57.15 270)
  (unit 1)
  (body_style 1)
  (exclude_from_sim no)
  (in_bom yes)
  (on_board yes)
  (in_pos_files yes)
  (dnp no)
  (property "Reference" "#PWR06" (at 63.5 57.15 0) (hide yes) (show_name no) (do_not_autoplace no) (effects (font (size 1.27 1.27))))
  (property "Value" "+3V3" (at 73.406 57.15 90) (show_name no) (do_not_autoplace no) (effects (font (size 1.27 1.27))))
  (property "Footprint" "" (at 67.31 57.15 0) (hide yes) (show_name no) (do_not_autoplace no) (effects (font (size 1.27 1.27))))
  (property "Datasheet" "" (at 67.31 57.15 0) (hide yes) (show_name no) (do_not_autoplace no) (effects (font (size 1.27 1.27))))
  (property "Description" "Power symbol creates a global label with name \"+3V3\"" (at 67.31 57.15 0) (hide yes) (show_name no) (do_not_autoplace no) (effects (font (size 1.27 1.27))))
  (pin "1"))
 (symbol
  (lib_id "Connector_Generic:Conn_01x03")
  (at 62.23 57.15 180)
  (unit 1)
  (body_style 1)
  (exclude_from_sim no)
  (in_bom yes)
  (on_board yes)
  (in_pos_files yes)
  (dnp no)
  (property "Reference" "J6" (at 59.182 59.182 0) (show_name no) (do_not_autoplace no) (effects (font (size 1.27 1.27)) (justify left)))
  (property "Value" "Capacitive Soil humidity V1.0" (at 59.182 57.15 0) (show_name no) (do_not_autoplace no) (effects (font (size 1.27 1.27)) (justify left)))
  (property "Footprint" "" (at 62.23 57.15 0) (hide yes) (show_name no) (do_not_autoplace no) (effects (font (size 1.27 1.27))))
  (property "Datasheet" "" (at 62.23 57.15 0) (hide yes) (show_name no) (do_not_autoplace no) (effects (font (size 1.27 1.27))))
  (property "Description" "Generic connector, single row, 01x03, script generated (kicad-library-utils/schlib/autogen/connector/)" (at 62.23 57.15 0) (hide yes) (show_name no) (do_not_autoplace no) (effects (font (size 1.27 1.27))))
  (pin "2")
  (pin "1")
  (pin "3"))
 (symbol
  (lib_id "Connector_Generic:Conn_01x06")
  (at 165.1 81.28 270)
  (unit 1)
  (body_style 1)
  (exclude_from_sim no)
  (in_bom yes)
  (on_board yes)
  (in_pos_files yes)
  (dnp no)
  (property "Reference" "J7" (at 167.386 86.106 90) (show_name no) (do_not_autoplace no) (effects (font (size 1.27 1.27)) (justify left)))
  (property "Value" "TP4056" (at 162.5601 84.328 90) (show_name no) (do_not_autoplace no) (effects (font (size 1.27 1.27)) (justify left)))
  (property "Footprint" "" (at 165.1 81.28 0) (hide yes) (show_name no) (do_not_autoplace no) (effects (font (size 1.27 1.27))))
  (property "Datasheet" "" (at 165.1 81.28 0) (hide yes) (show_name no) (do_not_autoplace no) (effects (font (size 1.27 1.27))))
  (property "Description" "Generic connector, single row, 01x06, script generated (kicad-library-utils/schlib/autogen/connector/)" (at 165.1 81.28 0) (hide yes) (show_name no) (do_not_autoplace no) (effects (font (size 1.27 1.27))))
  (pin "5")
  (pin "1")
  (pin "2")
  (pin "4")
  (pin "6")
  (pin "3"))
 (symbol
  (lib_id "power:GND")
  (at 128.27 50.8 270)
  (unit 1)
  (body_style 1)
  (exclude_from_sim no)
  (in_bom yes)
  (on_board yes)
  (in_pos_files yes)
  (dnp no)
  (property "Reference" "#PWR012" (at 121.92 50.8 0) (hide yes) (show_name no) (do_not_autoplace no) (effects (font (size 1.27 1.27))))
  (property "Value" "GND" (at 123.19 50.8 90) (show_name no) (do_not_autoplace no) (effects (font (size 1.27 1.27))))
  (property "Footprint" "" (at 128.27 50.8 0) (hide yes) (show_name no) (do_not_autoplace no) (effects (font (size 1.27 1.27))))
  (property "Datasheet" "" (at 128.27 50.8 0) (hide yes) (show_name no) (do_not_autoplace no) (effects (font (size 1.27 1.27))))
  (property "Description" "Power symbol creates a global label with name \"GND\" , ground" (at 128.27 50.8 0) (hide yes) (show_name no) (do_not_autoplace no) (effects (font (size 1.27 1.27))))
  (pin "1"))
 (symbol
  (lib_id "Connector_Generic:Conn_01x04")
  (at 143.51 95.25 0)
  (unit 1)
  (body_style 1)
  (exclude_from_sim no)
  (in_bom yes)
  (on_board yes)
  (in_pos_files yes)
  (dnp no)
  (property "Reference" "J8" (at 146.812 93.218 0) (show_name no) (do_not_autoplace no) (effects (font (size 1.27 1.27)) (justify left)))
  (property "Value" "DHT11" (at 146.558 95.25 0) (show_name no) (do_not_autoplace no) (effects (font (size 1.27 1.27)) (justify left)))
  (property "Footprint" "" (at 143.51 95.25 0) (hide yes) (show_name no) (do_not_autoplace no) (effects (font (size 1.27 1.27))))
  (property "Datasheet" "" (at 143.51 95.25 0) (hide yes) (show_name no) (do_not_autoplace no) (effects (font (size 1.27 1.27))))
  (property "Description" "Generic connector, single row, 01x04, script generated (kicad-library-utils/schlib/autogen/connector/)" (at 143.51 95.25 0) (hide yes) (show_name no) (do_not_autoplace no) (effects (font (size 1.27 1.27))))
  (pin "2")
  (pin "3")
  (pin "1")
  (pin "4"))
 (symbol
  (lib_id "power:GND")
  (at 80.01 82.55 270)
  (unit 1)
  (body_style 1)
  (exclude_from_sim no)
  (in_bom yes)
  (on_board yes)
  (in_pos_files yes)
  (dnp no)
  (fields_autoplaced yes)
  (property "Reference" "#PWR017" (at 73.66 82.55 0) (hide yes) (show_name no) (do_not_autoplace no) (effects (font (size 1.27 1.27))))
  (property "Value" "GND" (at 76.2 82.5499 90) (show_name no) (do_not_autoplace no) (effects (font (size 1.27 1.27)) (justify right)))
  (property "Footprint" "" (at 80.01 82.55 0) (hide yes) (show_name no) (do_not_autoplace no) (effects (font (size 1.27 1.27))))
  (property "Datasheet" "" (at 80.01 82.55 0) (hide yes) (show_name no) (do_not_autoplace no) (effects (font (size 1.27 1.27))))
  (property "Description" "Power symbol creates a global label with name \"GND\" , ground" (at 80.01 82.55 0) (hide yes) (show_name no) (do_not_autoplace no) (effects (font (size 1.27 1.27))))
  (pin "1"))
 (sheet_instances
  (path ""
   (page "1")))
 (embedded_fonts no))
